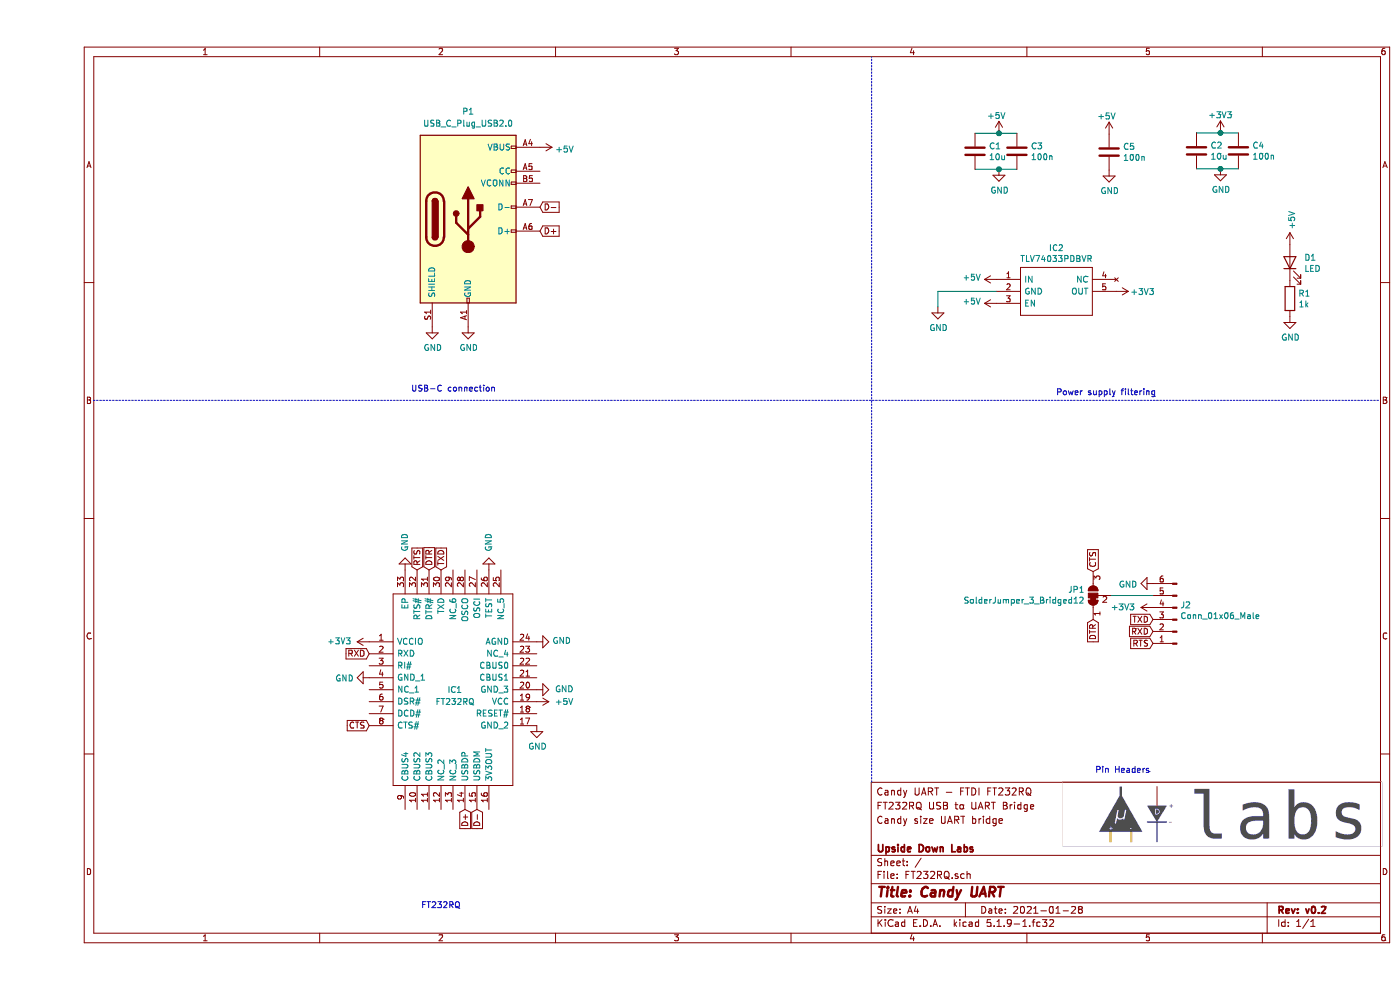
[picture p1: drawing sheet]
EESchema Schematic File Version 4
EELAYER 30 0
EELAYER END
$Descr A4 11693 8268
encoding utf-8
Sheet 1 1
Title "Candy UART"
Date "2021-01-28"
Rev "v0.2"
Comp "Upside Down Labs"
Comment1 ""
Comment2 "Candy size UART bridge"
Comment3 "FT232RQ USB to UART Bridge"
Comment4 "Candy UART - FTDI FT232RQ"
$EndDescr
$Comp
L udlabs:FT232RQ IC1
U 1 1
P 2775 5360
F 0 "IC1" H 3425 4960 50  0000 L CNN
F 1 "FT232RQ" H 3325 4860 50  0000 L CNN
F 2 "udlabs:FT232RQ" H 4025 5760 50  0001 L CNN
F 3 "https://www.mouser.in/datasheet/2/163/DS_FT232R-11534.pdf" H 4025 5660 50  0001 L CNN
F 4 "USB Interface IC USB to Serial UART Enhanced IC QFN-32" H 4025 5560 50  0001 L CNN "Description"
F 5 "0.9" H 4025 5460 50  0001 L CNN "Height"
F 6 "FTDI Chip" H 4025 5360 50  0001 L CNN "Manufacturer_Name"
F 7 "FT232RQ" H 4025 5260 50  0001 L CNN "Manufacturer_Part_Number"
F 8 "" H 4025 5160 50  0001 L CNN "Arrow Part Number"
F 9 "" H 4025 5060 50  0001 L CNN "Arrow Price/Stock"
F 10 "895-FT232RQ" H 4025 4960 50  0001 L CNN "Mouser Part Number"
F 11 "https://www.mouser.co.uk/ProductDetail/FTDI/FT232RQ?qs=D1%2FPMqvA103VVcOzf7gfmQ%3D%3D" H 4025 4860 50  0001 L CNN "Mouser Price/Stock"
	1    2775 5360
	1    0    0    -1  
$EndComp
$Comp
L Connector:USB_C_Plug_USB2.0 P1
U 1 1
P 3600 1830
F 0 "P1" H 3600 2730 50  0000 C CNN
F 1 "USB_C_Plug_USB2.0" H 3600 2630 50  0000 C CNN
F 2 "Connector_USB:USB_C_Receptacle_HRO_TYPE-C-31-M-12" H 3750 1830 50  0001 C CNN
F 3 "https://www.usb.org/sites/default/files/documents/usb_type-c.zip" H 3750 1830 50  0001 C CNN
	1    3600 1830
	1    0    0    -1  
$EndComp
$Comp
L power:GND #PWR0101
U 1 1
P 3600 2730
F 0 "#PWR0101" H 3600 2480 50  0001 C CNN
F 1 "GND" H 3605 2557 50  0000 C CNN
F 2 "" H 3600 2730 50  0001 C CNN
F 3 "" H 3600 2730 50  0001 C CNN
	1    3600 2730
	1    0    0    -1  
$EndComp
Text GLabel 4200 1730 2    50   Input ~ 0
D-
Text GLabel 4200 1930 2    50   Input ~ 0
D+
Text GLabel 3675 6760 3    50   Input ~ 0
D-
Text GLabel 3575 6760 3    50   Input ~ 0
D+
$Comp
L power:GND #PWR0102
U 1 1
P 4175 6060
F 0 "#PWR0102" H 4175 5810 50  0001 C CNN
F 1 "GND" H 4180 5887 50  0000 C CNN
F 2 "" H 4175 6060 50  0001 C CNN
F 3 "" H 4175 6060 50  0001 C CNN
	1    4175 6060
	1    0    0    -1  
$EndComp
$Comp
L power:GND #PWR0103
U 1 1
P 4175 5760
F 0 "#PWR0103" H 4175 5510 50  0001 C CNN
F 1 "GND" V 4175 5610 50  0000 R CNN
F 2 "" H 4175 5760 50  0001 C CNN
F 3 "" H 4175 5760 50  0001 C CNN
	1    4175 5760
	0    -1   -1   0   
$EndComp
$Comp
L power:GND #PWR0104
U 1 1
P 4175 5360
F 0 "#PWR0104" H 4175 5110 50  0001 C CNN
F 1 "GND" V 4180 5232 50  0000 R CNN
F 2 "" H 4175 5360 50  0001 C CNN
F 3 "" H 4175 5360 50  0001 C CNN
	1    4175 5360
	0    -1   -1   0   
$EndComp
$Comp
L power:GND #PWR0105
U 1 1
P 2775 5660
F 0 "#PWR0105" H 2775 5410 50  0001 C CNN
F 1 "GND" V 2780 5532 50  0000 R CNN
F 2 "" H 2775 5660 50  0001 C CNN
F 3 "" H 2775 5660 50  0001 C CNN
	1    2775 5660
	0    1    1    0   
$EndComp
$Comp
L power:GND #PWR0106
U 1 1
P 9320 4875
F 0 "#PWR0106" H 9320 4625 50  0001 C CNN
F 1 "GND" V 9325 4747 50  0000 R CNN
F 2 "" H 9320 4875 50  0001 C CNN
F 3 "" H 9320 4875 50  0001 C CNN
	1    9320 4875
	0    1    1    0   
$EndComp
Text GLabel 2775 5460 0    50   Input ~ 0
RXD
Text GLabel 3175 4760 1    50   Input ~ 0
RTS
Text GLabel 3275 4760 1    50   Input ~ 0
DTR
Text GLabel 3375 4760 1    50   Input ~ 0
TXD
$Comp
L power:+3V3 #PWR0107
U 1 1
P 9015 2435
F 0 "#PWR0107" H 9015 2285 50  0001 C CNN
F 1 "+3V3" V 9015 2655 50  0000 C CNN
F 2 "" H 9015 2435 50  0001 C CNN
F 3 "" H 9015 2435 50  0001 C CNN
	1    9015 2435
	0    1    1    0   
$EndComp
$Comp
L power:+5V #PWR0109
U 1 1
P 4200 1230
F 0 "#PWR0109" H 4200 1080 50  0001 C CNN
F 1 "+5V" V 4215 1358 50  0000 L CNN
F 2 "" H 4200 1230 50  0001 C CNN
F 3 "" H 4200 1230 50  0001 C CNN
	1    4200 1230
	0    1    1    0   
$EndComp
$Comp
L power:+5V #PWR0112
U 1 1
P 4175 5860
F 0 "#PWR0112" H 4175 5710 50  0001 C CNN
F 1 "+5V" V 4175 6010 50  0000 L CNN
F 2 "" H 4175 5860 50  0001 C CNN
F 3 "" H 4175 5860 50  0001 C CNN
	1    4175 5860
	0    1    1    0   
$EndComp
$Comp
L power:GND #PWR0113
U 1 1
P 3775 4760
F 0 "#PWR0113" H 3775 4510 50  0001 C CNN
F 1 "GND" V 3775 4610 50  0000 R CNN
F 2 "" H 3775 4760 50  0001 C CNN
F 3 "" H 3775 4760 50  0001 C CNN
	1    3775 4760
	-1   0    0    1   
$EndComp
$Comp
L power:GND #PWR0117
U 1 1
P 9885 1410
F 0 "#PWR0117" H 9885 1160 50  0001 C CNN
F 1 "GND" H 9890 1237 50  0000 C CNN
F 2 "" H 9885 1410 50  0001 C CNN
F 3 "" H 9885 1410 50  0001 C CNN
	1    9885 1410
	1    0    0    -1  
$EndComp
$Comp
L power:+3V3 #PWR0118
U 1 1
P 9885 1110
F 0 "#PWR0118" H 9885 960 50  0001 C CNN
F 1 "+3V3" H 9885 1260 50  0000 C CNN
F 2 "" H 9885 1110 50  0001 C CNN
F 3 "" H 9885 1110 50  0001 C CNN
	1    9885 1110
	1    0    0    -1  
$EndComp
$Comp
L Device:C C2
U 1 1
P 9685 1260
F 0 "C2" H 9800 1306 50  0000 L CNN
F 1 "10u" H 9800 1215 50  0000 L CNN
F 2 "Capacitor_SMD:C_1206_3216Metric_Pad1.33x1.80mm_HandSolder" H 9723 1110 50  0001 C CNN
F 3 "~" H 9685 1260 50  0001 C CNN
	1    9685 1260
	1    0    0    -1  
$EndComp
Wire Wire Line
	8035 1115 8185 1115
Connection ~ 8035 1115
Wire Wire Line
	8035 1415 8185 1415
Connection ~ 8035 1415
Wire Wire Line
	7835 1415 8035 1415
Wire Wire Line
	7835 1115 8035 1115
$Comp
L power:GND #PWR0119
U 1 1
P 8035 1415
F 0 "#PWR0119" H 8035 1165 50  0001 C CNN
F 1 "GND" H 8040 1242 50  0000 C CNN
F 2 "" H 8035 1415 50  0001 C CNN
F 3 "" H 8035 1415 50  0001 C CNN
	1    8035 1415
	1    0    0    -1  
$EndComp
$Comp
L Device:C C3
U 1 1
P 8185 1265
F 0 "C3" H 8300 1311 50  0000 L CNN
F 1 "100n" H 8300 1220 50  0000 L CNN
F 2 "Capacitor_SMD:C_0805_2012Metric_Pad1.18x1.45mm_HandSolder" H 8223 1115 50  0001 C CNN
F 3 "~" H 8185 1265 50  0001 C CNN
	1    8185 1265
	1    0    0    -1  
$EndComp
$Comp
L power:+5V #PWR0120
U 1 1
P 8035 1115
F 0 "#PWR0120" H 8035 965 50  0001 C CNN
F 1 "+5V" H 7935 1265 50  0000 L CNN
F 2 "" H 8035 1115 50  0001 C CNN
F 3 "" H 8035 1115 50  0001 C CNN
	1    8035 1115
	1    0    0    -1  
$EndComp
$Comp
L Device:C C1
U 1 1
P 7835 1265
F 0 "C1" H 7950 1311 50  0000 L CNN
F 1 "10u" H 7950 1220 50  0000 L CNN
F 2 "Capacitor_SMD:C_1206_3216Metric_Pad1.33x1.80mm_HandSolder" H 7873 1115 50  0001 C CNN
F 3 "~" H 7835 1265 50  0001 C CNN
	1    7835 1265
	1    0    0    -1  
$EndComp
Text Notes 9350 3310 2    50   ~ 0
Power supply filtering
Text Notes 3835 3280 2    50   ~ 0
USB-C connection
Text Notes 3540 7595 2    50   ~ 0
FT232RQ
Text Notes 9300 6465 2    50   ~ 0
Pin Headers
$Comp
L Device:C C4
U 1 1
P 10035 1260
F 0 "C4" H 10150 1306 50  0000 L CNN
F 1 "100n" H 10150 1215 50  0000 L CNN
F 2 "Capacitor_SMD:C_0805_2012Metric_Pad1.18x1.45mm_HandSolder" H 10073 1110 50  0001 C CNN
F 3 "~" H 10035 1260 50  0001 C CNN
	1    10035 1260
	1    0    0    -1  
$EndComp
Wire Wire Line
	9685 1110 9885 1110
Connection ~ 9885 1110
Wire Wire Line
	9885 1110 10035 1110
Wire Wire Line
	9685 1410 9885 1410
Connection ~ 9885 1410
Wire Wire Line
	9885 1410 10035 1410
$Comp
L power:+3V3 #PWR0122
U 1 1
P 2775 5360
F 0 "#PWR0122" H 2775 5210 50  0001 C CNN
F 1 "+3V3" V 2775 5610 50  0000 C CNN
F 2 "" H 2775 5360 50  0001 C CNN
F 3 "" H 2775 5360 50  0001 C CNN
	1    2775 5360
	0    -1   -1   0   
$EndComp
Text GLabel 2775 6060 0    50   Input ~ 0
CTS
Wire Notes Line
	6970 6535 6970 475 
Wire Notes Line
	470  3345 11220 3345
$Comp
L Connector:Conn_01x06_Male J2
U 1 1
P 9520 5175
F 0 "J2" H 9492 5057 50  0000 R CNN
F 1 "Conn_01x06_Male" H 9492 5148 50  0000 R CNN
F 2 "Connector_PinSocket_2.54mm:PinSocket_1x06_P2.54mm_Vertical" H 9520 5175 50  0001 C CNN
F 3 "~" H 9520 5175 50  0001 C CNN
	1    9520 5175
	-1   0    0    1   
$EndComp
$Comp
L power:+3V3 #PWR0108
U 1 1
P 9320 5075
F 0 "#PWR0108" H 9320 4925 50  0001 C CNN
F 1 "+3V3" V 9320 5325 50  0000 C CNN
F 2 "" H 9320 5075 50  0001 C CNN
F 3 "" H 9320 5075 50  0001 C CNN
	1    9320 5075
	0    -1   -1   0   
$EndComp
Text GLabel 9320 5175 0    50   Input ~ 0
TXD
Text GLabel 8820 5175 3    50   Input ~ 0
DTR
Text GLabel 9320 5275 0    50   Input ~ 0
RXD
Text GLabel 9320 5375 0    50   Input ~ 0
RTS
Wire Wire Line
	8970 4975 9320 4975
Text GLabel 8820 4775 1    50   Input ~ 0
CTS
$Comp
L Jumper:SolderJumper_3_Bridged12 JP1
U 1 1
P 8820 4975
F 0 "JP1" V 8866 5043 50  0000 L CNN
F 1 "SolderJumper_3_Bridged12" V 8775 5043 50  0000 L CNN
F 2 "Jumper:SolderJumper-3_P1.3mm_Bridged12_RoundedPad1.0x1.5mm" H 8820 4975 50  0001 C CNN
F 3 "~" H 8820 4975 50  0001 C CNN
	1    8820 4975
	0    -1   -1   0   
$EndComp
$Comp
L udlabs:TLV74033PDBVR IC2
U 1 1
P 8015 2335
F 0 "IC2" H 8515 2600 50  0000 C CNN
F 1 "TLV74033PDBVR" H 8515 2509 50  0000 C CNN
F 2 "udlabs:TLV74033PDBVR" H 8865 2435 50  0001 L CNN
F 3 "https://www.ti.com/lit/ds/symlink/tlv740p.pdf?ts=1599647884466&ref_url=https%253A%252F%252Fwww.ti.com%252Fpower-management%252Flinear-regulators-ldo%252Fproducts.html" H 8865 2335 50  0001 L CNN
F 4 "LDO Voltage Regulators" H 8865 2235 50  0001 L CNN "Description"
F 5 "1.45" H 8865 2135 50  0001 L CNN "Height"
F 6 "Texas Instruments" H 8865 2035 50  0001 L CNN "Manufacturer_Name"
F 7 "TLV74033PDBVR" H 8865 1935 50  0001 L CNN "Manufacturer_Part_Number"
	1    8015 2335
	1    0    0    -1  
$EndComp
$Comp
L power:+5V #PWR0110
U 1 1
P 8015 2335
F 0 "#PWR0110" H 8015 2185 50  0001 C CNN
F 1 "+5V" V 8030 2463 50  0000 L CNN
F 2 "" H 8015 2335 50  0001 C CNN
F 3 "" H 8015 2335 50  0001 C CNN
	1    8015 2335
	0    -1   -1   0   
$EndComp
$Comp
L power:+5V #PWR0111
U 1 1
P 8015 2535
F 0 "#PWR0111" H 8015 2385 50  0001 C CNN
F 1 "+5V" V 8030 2663 50  0000 L CNN
F 2 "" H 8015 2535 50  0001 C CNN
F 3 "" H 8015 2535 50  0001 C CNN
	1    8015 2535
	0    -1   -1   0   
$EndComp
$Comp
L power:GND #PWR0114
U 1 1
P 7525 2565
F 0 "#PWR0114" H 7525 2315 50  0001 C CNN
F 1 "GND" H 7530 2392 50  0000 C CNN
F 2 "" H 7525 2565 50  0001 C CNN
F 3 "" H 7525 2565 50  0001 C CNN
	1    7525 2565
	1    0    0    -1  
$EndComp
Wire Wire Line
	7525 2565 7525 2435
Wire Wire Line
	7525 2435 8015 2435
$Comp
L Device:LED D1
U 1 1
P 10465 2195
F 0 "D1" V 10504 2077 50  0000 R CNN
F 1 "LED" V 10413 2077 50  0000 R CNN
F 2 "LED_SMD:LED_0603_1608Metric_Pad1.05x0.95mm_HandSolder" H 10465 2195 50  0001 C CNN
F 3 "~" H 10465 2195 50  0001 C CNN
	1    10465 2195
	0    -1   -1   0   
$EndComp
$Comp
L Device:R R1
U 1 1
P 10465 2495
F 0 "R1" H 10535 2541 50  0000 L CNN
F 1 "1k" H 10535 2450 50  0000 L CNN
F 2 "Resistor_SMD:R_0805_2012Metric_Pad1.20x1.40mm_HandSolder" V 10395 2495 50  0001 C CNN
F 3 "~" H 10465 2495 50  0001 C CNN
	1    10465 2495
	1    0    0    -1  
$EndComp
$Comp
L power:+5V #PWR0115
U 1 1
P 10465 2045
F 0 "#PWR0115" H 10465 1895 50  0001 C CNN
F 1 "+5V" V 10480 2173 50  0000 L CNN
F 2 "" H 10465 2045 50  0001 C CNN
F 3 "" H 10465 2045 50  0001 C CNN
	1    10465 2045
	1    0    0    -1  
$EndComp
$Comp
L power:GND #PWR0116
U 1 1
P 10465 2645
F 0 "#PWR0116" H 10465 2395 50  0001 C CNN
F 1 "GND" H 10470 2472 50  0000 C CNN
F 2 "" H 10465 2645 50  0001 C CNN
F 3 "" H 10465 2645 50  0001 C CNN
	1    10465 2645
	1    0    0    -1  
$EndComp
$Comp
L power:GND #PWR0121
U 1 1
P 3300 2730
F 0 "#PWR0121" H 3300 2480 50  0001 C CNN
F 1 "GND" H 3305 2557 50  0000 C CNN
F 2 "" H 3300 2730 50  0001 C CNN
F 3 "" H 3300 2730 50  0001 C CNN
	1    3300 2730
	1    0    0    -1  
$EndComp
$Comp
L power:GND #PWR0123
U 1 1
P 3075 4760
F 0 "#PWR0123" H 3075 4510 50  0001 C CNN
F 1 "GND" V 3075 4610 50  0000 R CNN
F 2 "" H 3075 4760 50  0001 C CNN
F 3 "" H 3075 4760 50  0001 C CNN
	1    3075 4760
	-1   0    0    1   
$EndComp
$Comp
L Device:C C5
U 1 1
P 8955 1270
F 0 "C5" H 9070 1316 50  0000 L CNN
F 1 "100n" H 9070 1225 50  0000 L CNN
F 2 "Capacitor_SMD:C_0805_2012Metric_Pad1.18x1.45mm_HandSolder" H 8993 1120 50  0001 C CNN
F 3 "~" H 8955 1270 50  0001 C CNN
	1    8955 1270
	1    0    0    -1  
$EndComp
$Comp
L power:+5V #PWR0124
U 1 1
P 8955 1120
F 0 "#PWR0124" H 8955 970 50  0001 C CNN
F 1 "+5V" H 8855 1270 50  0000 L CNN
F 2 "" H 8955 1120 50  0001 C CNN
F 3 "" H 8955 1120 50  0001 C CNN
	1    8955 1120
	1    0    0    -1  
$EndComp
$Comp
L power:GND #PWR0125
U 1 1
P 8955 1420
F 0 "#PWR0125" H 8955 1170 50  0001 C CNN
F 1 "GND" H 8960 1247 50  0000 C CNN
F 2 "" H 8955 1420 50  0001 C CNN
F 3 "" H 8955 1420 50  0001 C CNN
	1    8955 1420
	1    0    0    -1  
$EndComp
$EndSCHEMATC
